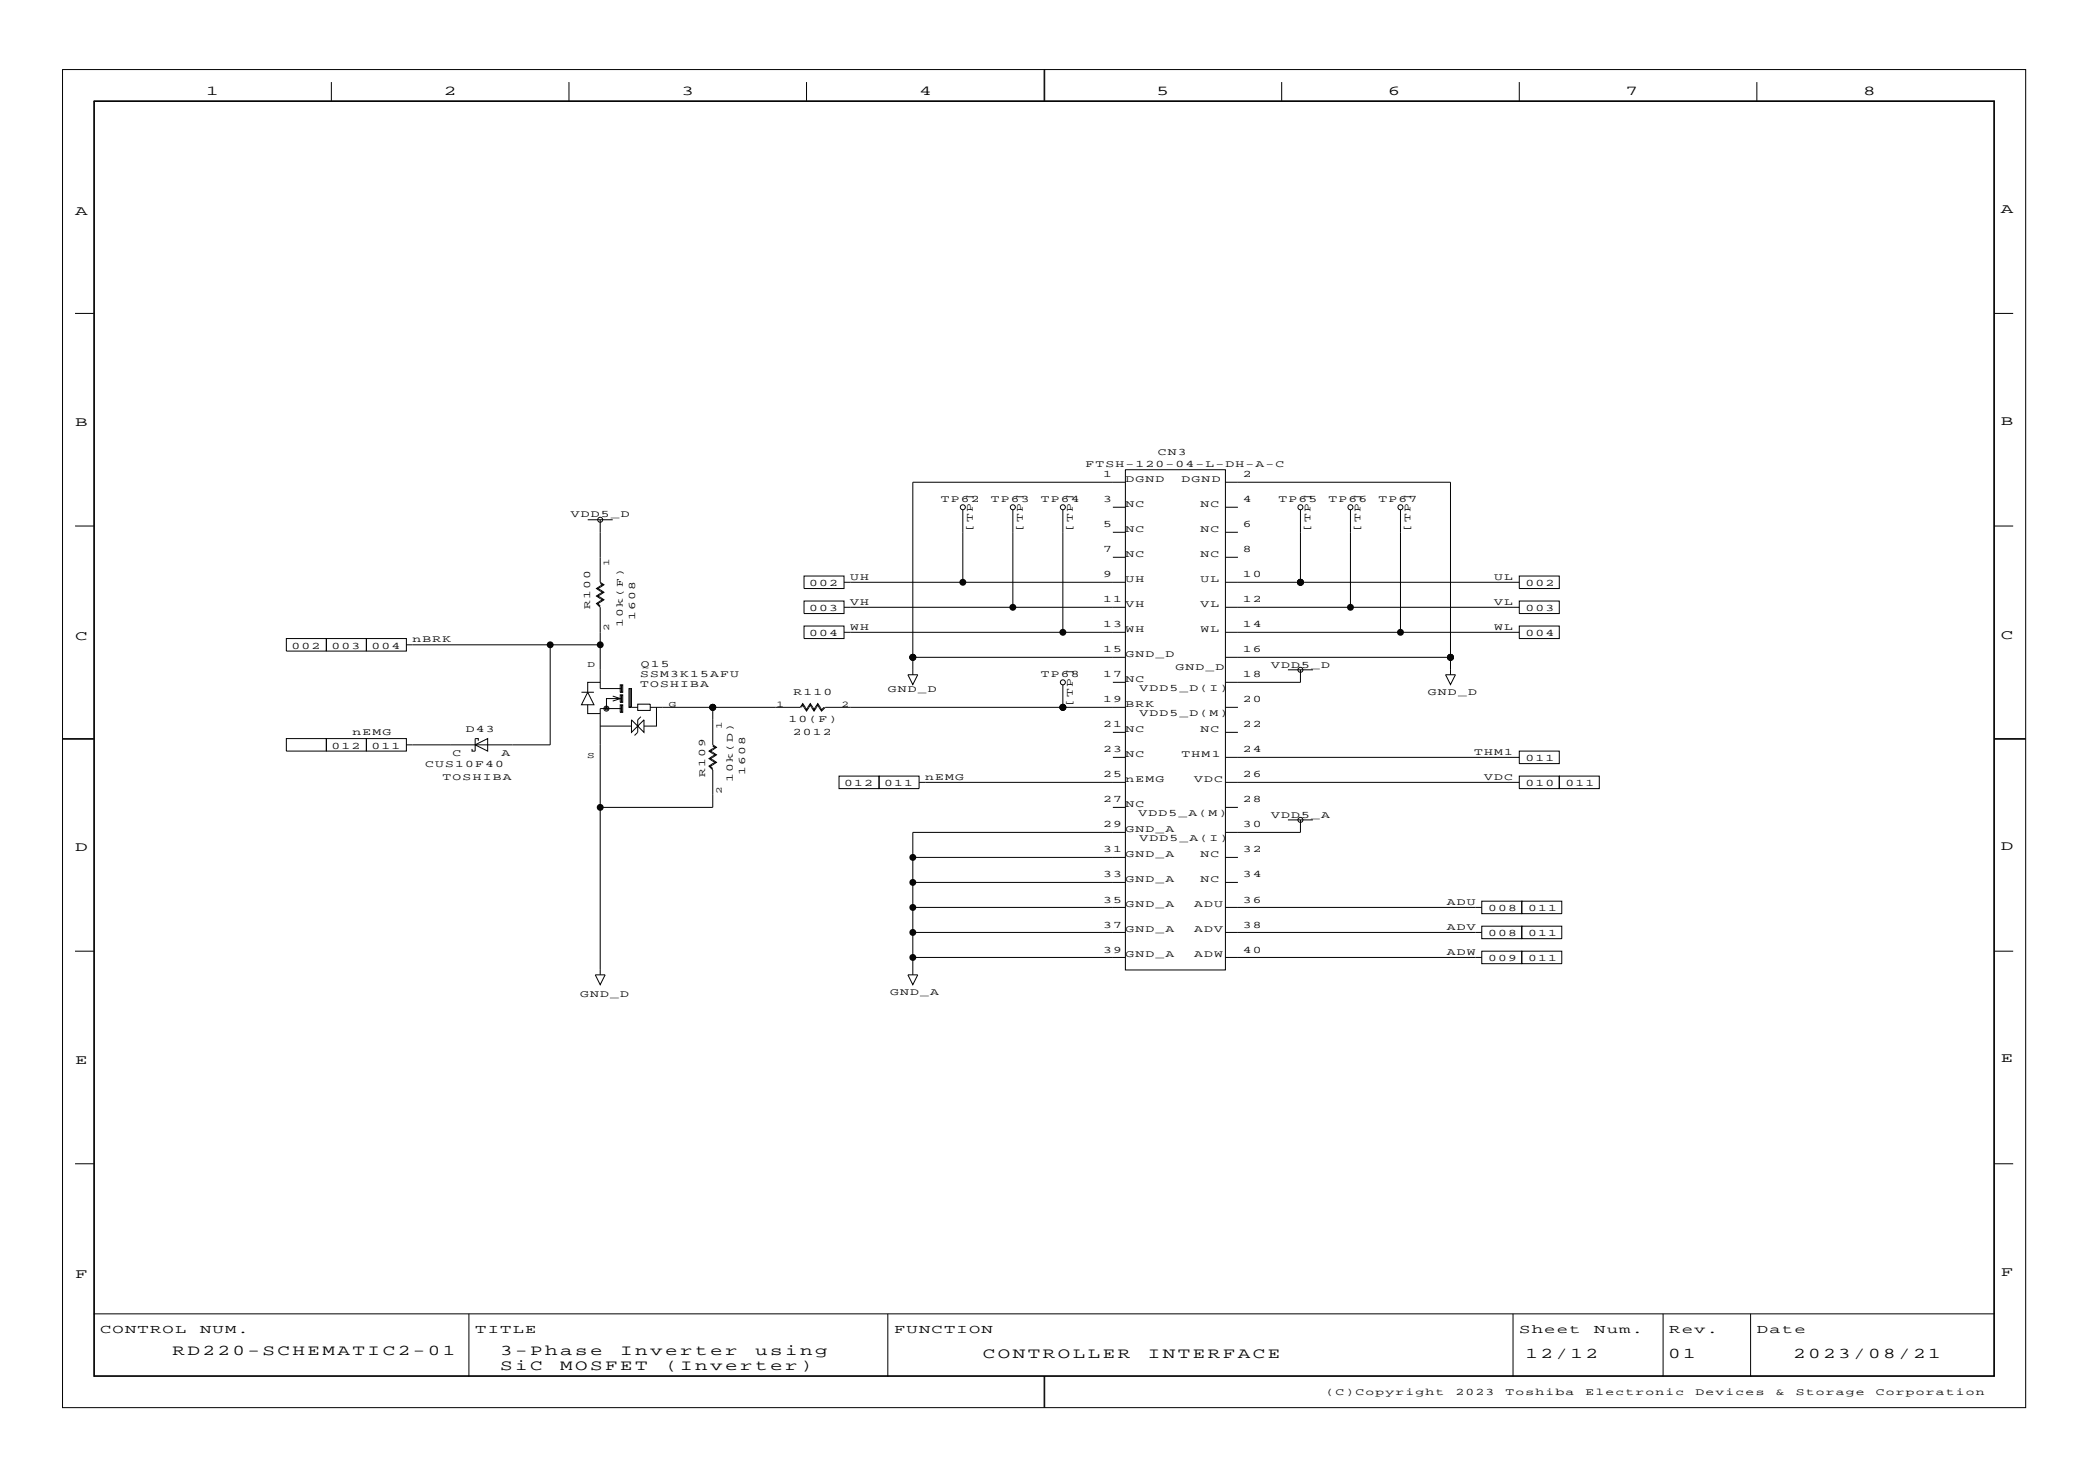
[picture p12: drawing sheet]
<svg xmlns="http://www.w3.org/2000/svg" width="420mm" height="297mm" viewBox="0 0 420 297" stroke-linecap="round" stroke-linejoin="round" font-family="sans-serif">
<g fill="none" stroke="#000" stroke-width=".2">
<path d="M12.6 14h394.8v269.1h-394.8zM66.6 16.5v3.8M114.4 16.5v3.8M162.2 16.5v3.8M210 14v6.3M210.1 14v6.3M257.8 16.5v3.8M305.6 16.5v3.8M353.4 16.5v3.8M18.9 20.3h382.2v256.5h-382.2zM19 20.4h382v256.3h-382zM15.1 63h3.8"/>
<path d="M401.1 63h3.8M226.3 94.5h20.2v100.6h-20.2zM226.3 97h-42.7v38.7M246.5 97h45.2v38.7M15.1 105.8h3.8M118.2 104.5h5M120.7 104.5v12.6l.8 .5-1.3 .8 1.3 .7-1.3 .8 1.3 .7-1.3 .8 .5 .5M120.7 117.4l.5 .2-1.2 .8 1.2 .7-1.2 .8 1.2 .7-1.2 .8 .7 .7v16.4h4.3M161.7 115.8h8.1v2.6h-8.1zM169.8 117.1h56.5M193.7 102.5v14.6M203.7 102.5v19.6"/>
<path d="M213.8 102.5v24.7M223.8 112.1h2.5M223.8 107h2.5M223.8 102h2.5M246.5 117.1h59.1M246.5 112.1h2.5M246.5 107h2.5M246.5 102h2.5M261.6 102.5v14.6M271.6 102.5v19.6M281.7 102.5v24.7M305.6 115.8h8v2.6h-8z"/>
<path d="M401.1 105.8h3.8M57.6 128.4h8v2.5h-8zM65.6 128.4h8.1v2.5h-8.1zM73.7 128.4h8v2.5h-8zM81.7 129.7h39M110.7 129.7v20.1h-29M116.9 139.2h2.6M118.2 139.2l1.3 2.5h-2.6zM120.7 137.2h-2.5v2M123.2 140l1.5 .5-1.5 .5M124.7 139.7h.5v1.5h-.5zM124.7 137.7h.5v1.5h-.5z"/>
<path d="M125 137.7v1.5M125 139.7v1.5M126.8 138.5h.2v3.8M161.7 120.9h8.1v2.5h-8.1zM161.7 125.9h8.1v2.5h-8.1zM169.8 127.2h56.5M169.8 122.1h56.5M182.6 135.7h2l-1 2zM183.6 132.2h42.7M213.8 137.7v4.6M223.8 137.2h2.5M246.5 132.2h45.2"/>
<path d="M246.5 127.2h59.1M246.5 122.1h59.1M259 134.7h5.1M261.6 134.7v2.5h-15.1M290.7 135.7h2l-1 2zM305.6 120.9h8v2.5h-8zM305.6 125.9h8v2.5h-8zM12.6 148.7h6.3M12.6 148.5h6.3M57.6 148.5h8v2.6h-8zM65.6 148.5h8.1v2.6h-8.1zM73.7 148.5h8v2.6h-8z"/>
<path d="M95.6 149.8l2.5-1.3v2.6zM96.2 149v-.5h-.6v2.6h-.7v-.5M118.2 141.7v1.8h2.5M120.7 146h6.3M124.7 141.7h.5v1.6h-.5zM125 140.5h-3v2M125 142.5h-4.3v53.6M125 141.7v1.6M126.8 142.3h-.3v-3.8h.3v3.8h.2M127 144.8l1.3 1.2-1.3 1.3zM127 142.3h1.3M128.3 141.6h2.5v1.3h-2.5z"/>
<path d="M128.9 144.1l-.6 .7v2.5l-.7 .6M129.5 144.8v2.5l-1.2-1.3zM130.8 142.3h30.2l.5-.8 .7 1.3 .8-1.3 .7 1.3 .8-1.3 .7 1.3 .5-.5M132 142.3v3.7h-2.5M143.4 142.3v7.5l.7 .5-1.2 .8 1.2 .7-1.2 .8 1.2 .7-1.2 .8 .5 .5M143.4 150l.5 .3-1.3 .8 1.3 .7-1.3 .8 1.3 .7-1.3 .8 .8 .7v7.6h-22.7M161.2 142.3l.3-.6 .7 1.3 .8-1.3 .7 1.3 .8-1.3 .7 1.3 .8-.7h60.3M168.8 156.1h8v2.5h-8zM176.8 156.1h8.1v2.5h-8.1zM184.9 157.3h41.4M223.8 152.3h2.5M223.8 147.3h2.5"/>
<path d="M246.5 142.3h2.5M246.5 157.3h59.1M246.5 152.3h59.1M246.5 147.3h2.5M305.6 151.1h8v2.5h-8zM305.6 156.1h8v2.5h-8zM313.6 156.1h8.1v2.5h-8.1zM401.1 148.7h6.3M401.1 148.5h6.3M183.6 177.5h42.7M183.6 172.4h42.7M223.8 162.4h2.5"/>
<path d="M226.3 167.4h-42.7v28.7M246.5 177.5h2.5M246.5 172.4h2.5M246.5 162.4h2.5M259 164.9h5.1M261.6 164.9v2.5h-15.1M15.1 191.3h3.8M119.7 196.1h2l-1 1.9zM182.6 196.1h2l-1 1.9zM183.6 192.6h42.7M183.6 187.5h42.7M183.6 182.5h42.7"/>
<path d="M246.5 192.6h51.5M246.5 187.5h51.5M246.5 182.5h51.5M298 181.2h8.1v2.5h-8.1zM298 186.3h8.1v2.5h-8.1zM298 191.3h8.1v2.5h-8.1zM306.1 181.2h8v2.5h-8zM306.1 186.3h8v2.5h-8zM306.1 191.3h8v2.5h-8zM401.1 191.3h3.8M15.1 234h3.8M401.1 234h3.8"/>
<path d="M18.9 264.2h382.2M94.3 264.2v12.6M178.6 264.2v12.6M210 276.8v6.3M210.1 276.8v6.3M304.3 264.2v12.6M334.5 264.2v12.6M352.1 264.2v12.6"/>
<circle cx="120.7" cy="104.5" r=".5"/>
<circle cx="193.7" cy="102" r=".5"/>
<circle cx="203.7" cy="102" r=".5"/>
<circle cx="213.8" cy="102" r=".5"/>
<circle cx="261.6" cy="102" r=".5"/>
<circle cx="271.6" cy="102" r=".5"/>
<circle cx="281.7" cy="102" r=".5"/>
<circle cx="213.8" cy="137.2" r=".5"/>
<circle cx="261.6" cy="134.7" r=".5"/>
<circle cx="122" cy="142.5" r=".25"/>
<circle cx="122" cy="142.5" r=".5"/>
<circle cx="261.6" cy="164.9" r=".5"/>
</g>
<g fill="#000">
<circle cx="193.7" cy="117.1" r=".69"/>
<circle cx="261.6" cy="117.1" r=".69"/>
<circle cx="110.7" cy="129.7" r=".69"/>
<circle cx="120.7" cy="129.7" r=".69"/>
<circle cx="183.6" cy="132.2" r=".69"/>
<circle cx="203.7" cy="122.1" r=".69"/>
<circle cx="213.8" cy="127.2" r=".69"/>
<circle cx="271.6" cy="122.1" r=".69"/>
<circle cx="281.7" cy="127.2" r=".69"/>
<circle cx="291.7" cy="132.2" r=".69"/>
<circle cx="143.4" cy="142.3" r=".69"/>
<circle cx="213.8" cy="142.3" r=".69"/>
<circle cx="120.7" cy="162.4" r=".69"/>
<circle cx="183.6" cy="177.5" r=".69"/>
<circle cx="183.6" cy="172.4" r=".69"/>
<circle cx="183.6" cy="187.5" r=".69"/>
<circle cx="183.6" cy="192.6" r=".69"/>
<circle cx="183.6" cy="182.5" r=".69"/>
</g>
<g font-size="3">
<text x="34.7" y="272.5">RD220-SCHEMATIC2-01</text>
<text x="100.6" y="272.5">3-Phase</text>
<text x="100.6" y="275.5">SiC</text>
<text x="112.7" y="275.5">MOSFET</text>
<text x="124.7" y="272.5">Inverter</text>
<text x="133.8" y="275.5">(Inverter)</text>
<text x="151.9" y="272.5">using</text>
<text x="197.7" y="273">CONTROLLER</text>
<text x="230.9" y="273">INTERFACE</text>
<text x="306.8" y="273">12/12</text>
<text x="335.5" y="273">01</text>
<text x="360.6" y="273">2023/08/21</text>
</g>
<g font-size="2.7">
<text x="41.5" y="19">1</text>
<text x="89.3" y="19">2</text>
<text x="137.1" y="19">3</text>
<text x="184.9" y="19">4</text>
<text x="232.6" y="19">5</text>
<text x="279.2" y="19">6</text>
<text x="326.9" y="19">7</text>
<text x="374.7" y="19">8</text>
<text x="15.1" y="43.2">A</text>
<text x="402.4" y="42.9">A</text>
<text x="15.1" y="85.7">B</text>
<text x="402.4" y="85.4">B</text>
<text x="15.1" y="128.7">C</text>
<text x="402.4" y="128.4">C</text>
<text x="15.1" y="171.2">D</text>
<text x="402.4" y="170.9">D</text>
<text x="15.1" y="213.9">E</text>
<text x="402.4" y="213.7">E</text>
<text x="15.1" y="256.9">F</text>
<text x="402.4" y="256.7">F</text>
</g>
<g font-size="2.5">
<text x="20.1" y="268">CONTROL</text>
<text x="40.2" y="268">NUM.</text>
<text x="95.6" y="268">TITLE</text>
<text x="179.8" y="268">FUNCTION</text>
<text x="305.6" y="268">Sheet</text>
<text x="320.7" y="268">Num.</text>
<text x="335.7" y="268">Rev.</text>
<text x="353.4" y="268">Date</text>
</g>
<g font-size="2">
<text x="218.3" y="94">FTSH-120-04-L-DH-A-C</text>
<text x="221.9" y="96">1</text>
<text x="232.9" y="91.5">CN3</text>
<text x="250" y="96">2</text>
<text x="189.3" y="101">TP62</text>
<text x="199.3" y="101">TP63</text>
<text x="209.4" y="101">TP64</text>
<text x="221.9" y="101">3</text>
<text x="226.3" y="97">DGND</text>
<text x="237.7" y="97">DGND</text>
<text x="250" y="101">4</text>
<text x="257.2" y="101">TP65</text>
<text x="267.2" y="101">TP66</text>
<text x="277.3" y="101">TP67</text>
<text x="114.8" y="104.1">VDD5_D</text>
<text x="195.7" y="107" transform="rotate(-90 195.7 107)">[TP]</text>
<text x="205.7" y="107" transform="rotate(-90 205.7 107)">[TP]</text>
<text x="215.8" y="107" transform="rotate(-90 215.8 107)">[TP]</text>
<text x="221.9" y="106.1">5</text>
<text x="226.3" y="102">NC</text>
<text x="226.3" y="107">NC</text>
<text x="241.4" y="107">NC</text>
<text x="241.4" y="102">NC</text>
<text x="250" y="106.1">6</text>
<text x="263.6" y="107" transform="rotate(-90 263.6 107)">[TP]</text>
<text x="273.6" y="107" transform="rotate(-90 273.6 107)">[TP]</text>
<text x="283.7" y="107" transform="rotate(-90 283.7 107)">[TP]</text>
<text x="221.9" y="111.1">7</text>
<text x="226.3" y="112.1">NC</text>
<text x="241.4" y="112.1">NC</text>
<text x="250" y="111.1">8</text>
<text x="162.7" y="117.9">002</text>
<text x="171" y="116.6">UH</text>
<text x="221.9" y="116.1">9</text>
<text x="226.3" y="117.1">UH</text>
<text x="241.4" y="117.1">UL</text>
<text x="250" y="116.1">10</text>
<text x="300.5" y="116.6">UL</text>
<text x="306.8" y="117.9">002</text>
<text x="118.7" y="122.5" transform="rotate(-90 118.7 122.5)">R100</text>
<text x="127.8" y="124.6" transform="rotate(-90 127.8 124.6)">1608</text>
<text x="162.7" y="122.9">003</text>
<text x="171" y="121.6">VH</text>
<text x="221.9" y="121.1">11</text>
<text x="226.3" y="122.1">VH</text>
<text x="241.4" y="122.1">VL</text>
<text x="250" y="121.1">12</text>
<text x="300.5" y="121.6">VL</text>
<text x="306.8" y="122.9">003</text>
<text x="58.6" y="130.4">002</text>
<text x="66.6" y="130.4">003</text>
<text x="74.7" y="130.4">004</text>
<text x="83" y="129.2">nBRK</text>
<text x="125.2" y="126" transform="rotate(-90 125.2 126)">10k(F)</text>
<text x="162.7" y="127.9">004</text>
<text x="171" y="126.7">WH</text>
<text x="221.9" y="126.2">13</text>
<text x="221.9" y="131.2">15</text>
<text x="226.3" y="127.2">WH</text>
<text x="241.4" y="127.2">WL</text>
<text x="250" y="126.2">14</text>
<text x="250" y="131.2">16</text>
<text x="300.5" y="126.7">WL</text>
<text x="306.8" y="127.9">004</text>
<text x="128.8" y="136.2">SSM3K15AFU</text>
<text x="128.9" y="134.2">Q15</text>
<text x="209.4" y="136.2">TP68</text>
<text x="221.9" y="136.2">17</text>
<text x="226.3" y="132.2">GND_D</text>
<text x="226.3" y="137.2">NC</text>
<text x="236.4" y="134.7">GND_D</text>
<text x="250" y="136.2">18</text>
<text x="255.6" y="134.3">VDD5_D</text>
<text x="128.8" y="138.2">TOSHIBA</text>
<text x="159.6" y="139.7">R110</text>
<text x="178.6" y="139.2">GND_D</text>
<text x="215.8" y="142.3" transform="rotate(-90 215.8 142.3)">[TP]</text>
<text x="221.9" y="141.3">19</text>
<text x="226.3" y="142.3">BRK</text>
<text x="229.2" y="144">VDD5_D(M)</text>
<text x="229.2" y="139">VDD5_D(I)</text>
<text x="250" y="141.3">20</text>
<text x="287.2" y="139.7">GND_D</text>
<text x="70.9" y="147.8">nEMG</text>
<text x="93.7" y="147.3">D43</text>
<text x="158.6" y="145.3">10(F)</text>
<text x="159.4" y="147.8">2012</text>
<text x="221.9" y="146.3">21</text>
<text x="226.3" y="147.3">NC</text>
<text x="241.4" y="147.3">NC</text>
<text x="250" y="146.3">22</text>
<text x="66.6" y="150.6">012</text>
<text x="74.7" y="150.6">011</text>
<text x="85.5" y="154.3">CUS10F40</text>
<text x="91" y="152.1">C</text>
<text x="100.9" y="152.1">A</text>
<text x="149.9" y="155.8" transform="rotate(-90 149.9 155.8)">1608</text>
<text x="221.9" y="151.3">23</text>
<text x="226.3" y="152.3">NC</text>
<text x="237.7" y="152.3">THM1</text>
<text x="250" y="151.3">24</text>
<text x="296.5" y="151.8">THM1</text>
<text x="306.8" y="153.1">011</text>
<text x="89" y="156.8">TOSHIBA</text>
<text x="141.8" y="156.2" transform="rotate(-90 141.8 156.2)">R109</text>
<text x="147.4" y="157.2" transform="rotate(-90 147.4 157.2)">10k(D)</text>
<text x="169.8" y="158.1">012</text>
<text x="177.8" y="158.1">011</text>
<text x="186.1" y="156.8">nEMG</text>
<text x="221.9" y="156.4">25</text>
<text x="221.9" y="161.4">27</text>
<text x="226.3" y="157.3">nEMG</text>
<text x="240.2" y="157.3">VDC</text>
<text x="250" y="156.4">26</text>
<text x="250" y="161.4">28</text>
<text x="298.5" y="156.8">VDC</text>
<text x="306.8" y="158.1">010</text>
<text x="314.9" y="158.1">011</text>
<text x="221.9" y="166.4">29</text>
<text x="226.3" y="162.4">NC</text>
<text x="226.3" y="167.4">GND_A</text>
<text x="229" y="164.2">VDD5_A(M)</text>
<text x="250" y="166.4">30</text>
<text x="255.6" y="164.4">VDD5_A</text>
<text x="221.9" y="171.4">31</text>
<text x="226.3" y="172.4">GND_A</text>
<text x="229.2" y="169.1">VDD5_A(I)</text>
<text x="241.4" y="172.4">NC</text>
<text x="250" y="171.4">32</text>
<text x="221.9" y="176.5">33</text>
<text x="226.3" y="177.5">GND_A</text>
<text x="241.4" y="177.5">NC</text>
<text x="250" y="176.5">34</text>
<text x="221.9" y="181.5">35</text>
<text x="226.3" y="182.5">GND_A</text>
<text x="240.2" y="182.5">ADU</text>
<text x="250" y="181.5">36</text>
<text x="291" y="182">ADU</text>
<text x="299.3" y="183.2">008</text>
<text x="307.3" y="183.2">011</text>
<text x="221.9" y="186.5">37</text>
<text x="221.9" y="191.6">39</text>
<text x="226.3" y="187.5">GND_A</text>
<text x="240.2" y="187.5">ADV</text>
<text x="250" y="186.5">38</text>
<text x="250" y="191.6">40</text>
<text x="291" y="187">ADV</text>
<text x="299.3" y="188.3">008</text>
<text x="307.3" y="188.3">011</text>
<text x="226.3" y="192.6">GND_A</text>
<text x="240.2" y="192.6">ADW</text>
<text x="291" y="192">ADW</text>
<text x="299.3" y="193.3">009</text>
<text x="307.3" y="193.3">011</text>
<text x="116.7" y="200.6">GND_D</text>
<text x="179.1" y="200.1">GND_A</text>
<text x="266.6" y="280.6">(C)Copyright</text>
<text x="292.7" y="280.6">2023</text>
<text x="302.8" y="280.6">Toshiba</text>
<text x="318.9" y="280.6">Electronic</text>
<text x="341" y="280.6">Devices</text>
<text x="357.1" y="280.6">&amp;</text>
<text x="361.2" y="280.6">Storage</text>
<text x="377.3" y="280.6">Corporation</text>
</g>
<g font-size="1.8">
<text x="122.5" y="113.8" transform="rotate(-90 122.5 113.8)">1</text>
<text x="122.5" y="126.9" transform="rotate(-90 122.5 126.9)">2</text>
<text x="118.2" y="134">D</text>
<text x="134.5" y="142.2">G</text>
<text x="156.2" y="142.2">1</text>
<text x="169.3" y="142.2">2</text>
<text x="145.2" y="146.5" transform="rotate(-90 145.2 146.5)">1</text>
<text x="118.1" y="152.5">S</text>
<text x="145.2" y="159.6" transform="rotate(-90 145.2 159.6)">2</text>
</g>
</svg>
